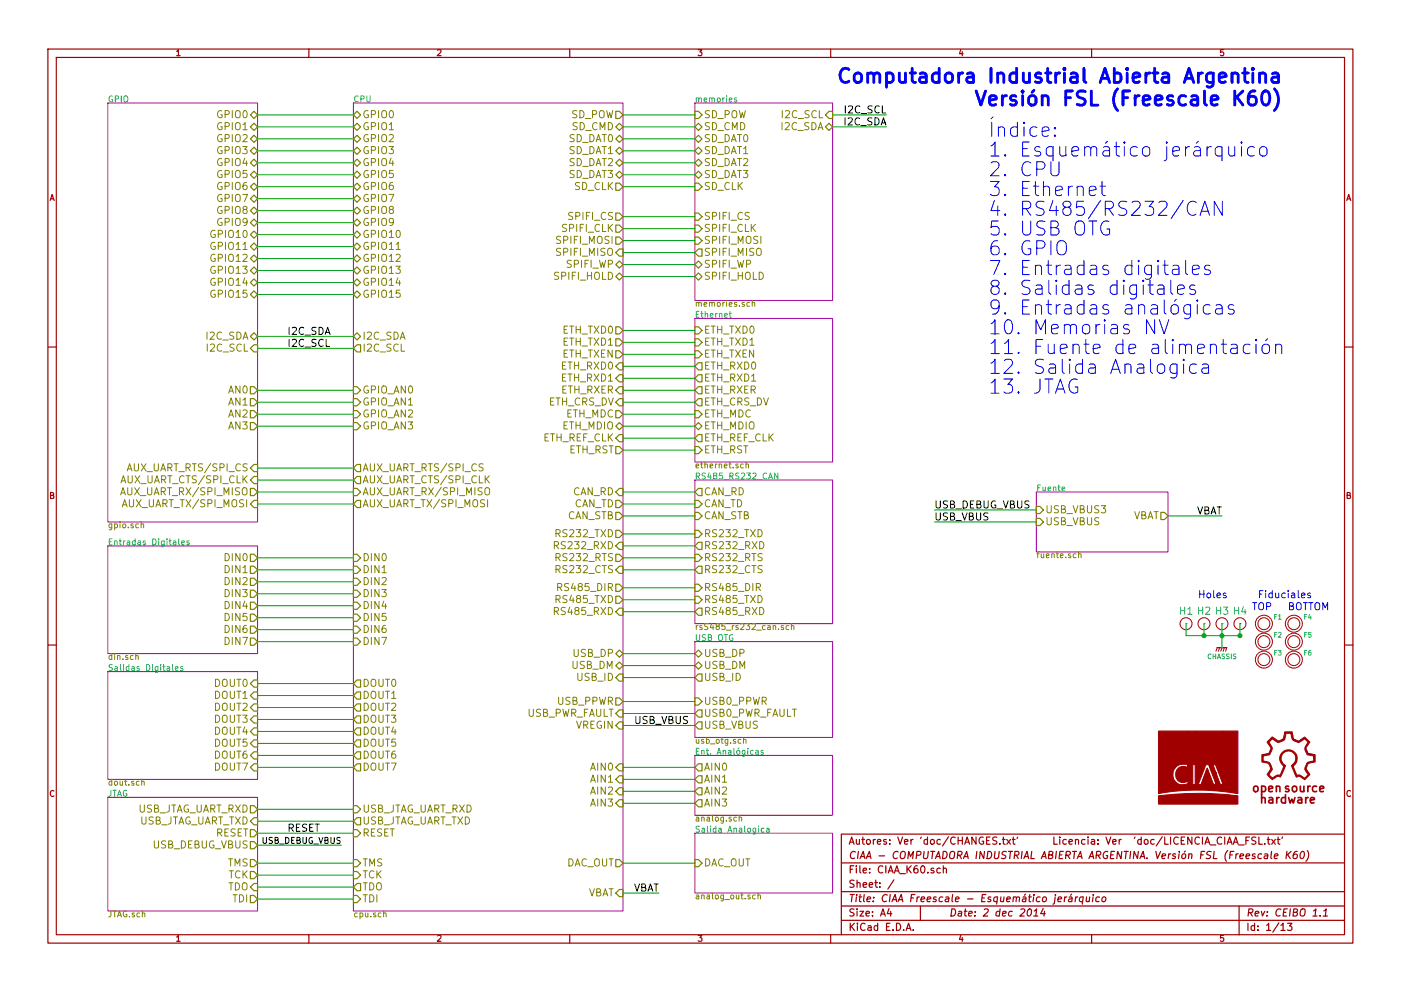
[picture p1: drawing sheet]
EESchema Schematic File Version 2
LIBS:CIAAK60LIB
EELAYER 27 0
EELAYER END
$Descr A4 11693 8268
encoding utf-8
Sheet 1 13
Title "CIAA Freescale - Esquemático jerárquico"
Date "2 dec 2014"
Rev "CEIBO 1.1"
Comp "CIAA - COMPUTADORA INDUSTRIAL ABIERTA ARGENTINA. Versión FSL (Freescale K60)"
Comment1 "Autores: Ver 'doc/CHANGES.txt'      Licencia: Ver  'doc/LICENCIA_CIAA_FSL.txt'"
Comment2 ""
Comment3 ""
Comment4 ""
$EndDescr
$Sheet
S 2950 850  2250 6750
U 52C1CAF4
F0 "CPU" 50
F1 "cpu.sch" 50
F2 "GPIO0" B L 2950 950 60 
F3 "GPIO1" B L 2950 1050 60 
F4 "SD_POW" O R 5200 950 60 
F5 "SD_CMD" B R 5200 1050 60 
F6 "SD_DAT0" B R 5200 1150 60 
F7 "SD_DAT1" B R 5200 1250 60 
F8 "SD_DAT2" B R 5200 1350 60 
F9 "SD_DAT3" B R 5200 1450 60 
F10 "GPIO2" B L 2950 1150 60 
F11 "GPIO3" B L 2950 1250 60 
F12 "GPIO4" B L 2950 1350 60 
F13 "GPIO5" B L 2950 1450 60 
F14 "CAN_RD" I R 5200 4100 60 
F15 "CAN_TD" O R 5200 4200 60 
F16 "RS232_TXD" O R 5200 4450 60 
F17 "RS232_RXD" I R 5200 4550 60 
F18 "DOUT7" O L 2950 6400 60 
F19 "DIN0" I L 2950 4650 60 
F20 "DIN1" I L 2950 4750 60 
F21 "DIN2" I L 2950 4850 60 
F22 "DIN3" I L 2950 4950 60 
F23 "DOUT0" O L 2950 5700 60 
F24 "DOUT1" O L 2950 5800 60 
F25 "DOUT2" O L 2950 5900 60 
F26 "DOUT3" O L 2950 6000 60 
F27 "DOUT4" O L 2950 6100 60 
F28 "DOUT5" O L 2950 6200 60 
F29 "DOUT6" O L 2950 6300 60 
F30 "GPIO6" B L 2950 1550 60 
F31 "GPIO7" B L 2950 1650 60 
F32 "RS485_DIR" O R 5200 4900 60 
F33 "GPIO8" B L 2950 1750 60 
F34 "GPIO9" B L 2950 1850 60 
F35 "GPIO10" B L 2950 1950 60 
F36 "GPIO11" B L 2950 2050 60 
F37 "USB_DP" B R 5200 5450 60 
F38 "USB_DM" B R 5200 5550 60 
F39 "USB_ID" I R 5200 5650 60 
F40 "RS485_TXD" O R 5200 5000 60 
F41 "RS485_RXD" I R 5200 5100 60 
F42 "AIN0" I R 5200 6400 60 
F43 "DIN4" I L 2950 5050 60 
F44 "AIN1" I R 5200 6500 60 
F45 "AIN2" I R 5200 6600 60 
F46 "AIN3" I R 5200 6700 60 
F47 "DIN7" I L 2950 5350 60 
F48 "DIN6" I L 2950 5250 60 
F49 "DIN5" I L 2950 5150 60 
F50 "ETH_TXD0" O R 5200 2750 60 
F51 "ETH_TXD1" O R 5200 2850 60 
F52 "ETH_RXD0" I R 5200 3050 60 
F53 "ETH_RXD1" I R 5200 3150 60 
F54 "ETH_RXER" I R 5200 3250 60 
F55 "ETH_CRS_DV" I R 5200 3350 60 
F56 "ETH_MDC" O R 5200 3450 60 
F57 "ETH_RST" O R 5200 3750 60 
F58 "ETH_TXEN" O R 5200 2950 60 
F59 "ETH_REF_CLK" I R 5200 3650 60 
F60 "RS232_CTS" I R 5200 4750 60 
F61 "RS232_RTS" O R 5200 4650 60 
F62 "CAN_STB" O R 5200 4300 60 
F63 "GPIO12" B L 2950 2150 60 
F64 "GPIO13" B L 2950 2250 60 
F65 "GPIO14" B L 2950 2350 60 
F66 "GPIO_AN1" I L 2950 3350 60 
F67 "GPIO_AN2" I L 2950 3450 60 
F68 "GPIO_AN3" I L 2950 3550 60 
F69 "USB_PWR_FAULT" I R 5200 5950 60 
F70 "USB_PPWR" O R 5200 5850 60 
F71 "AUX_UART_RX/SPI_MISO" I L 2950 4100 60 
F72 "AUX_UART_TX/SPI_MOSI" O L 2950 4200 60 
F73 "I2C_SCL" O L 2950 2900 60 
F74 "I2C_SDA" B L 2950 2800 60 
F75 "SPIFI_MOSI" O R 5200 2000 60 
F76 "SPIFI_MISO" I R 5200 2100 60 
F77 "SPIFI_CS" O R 5200 1800 60 
F78 "SPIFI_HOLD" B R 5200 2300 60 
F79 "SPIFI_WP" B R 5200 2200 60 
F80 "SPIFI_CLK" O R 5200 1900 60 
F81 "USB_JTAG_UART_TXD" O L 2950 6850 60 
F82 "USB_JTAG_UART_RXD" I L 2950 6750 60 
F83 "TCK" I L 2950 7300 60 
F84 "TDI" I L 2950 7500 60 
F85 "TDO" O L 2950 7400 60 
F86 "TMS" I L 2950 7200 60 
F87 "VREGIN" I R 5200 6050 60 
F88 "VBAT" I R 5200 7450 60 
F89 "GPIO15" B L 2950 2450 60 
F90 "GPIO_AN0" I L 2950 3250 60 
F91 "AUX_UART_RTS/SPI_CS" O L 2950 3900 60 
F92 "AUX_UART_CTS/SPI_CLK" O L 2950 4000 60 
F93 "SD_CLK" O R 5200 1550 60 
F94 "ETH_MDIO" B R 5200 3550 60 
F95 "DAC_OUT" O R 5200 7200 60 
F96 "RESET" I L 2950 6950 60 
$EndSheet
$Sheet
S 5800 2650 1150 1200
U 52C34F34
F0 "Ethernet" 50
F1 "ethernet.sch" 50
F2 "ETH_TXD0" I L 5800 2750 60 
F3 "ETH_TXD1" I L 5800 2850 60 
F4 "ETH_RXD0" O L 5800 3050 60 
F5 "ETH_RXD1" O L 5800 3150 60 
F6 "ETH_RXER" O L 5800 3250 60 
F7 "ETH_CRS_DV" O L 5800 3350 60 
F8 "ETH_MDC" I L 5800 3450 60 
F9 "ETH_RST" I L 5800 3750 60 
F10 "ETH_TXEN" I L 5800 2950 60 
F11 "ETH_REF_CLK" O L 5800 3650 60 
F12 "ETH_MDIO" B L 5800 3550 60 
$EndSheet
$Sheet
S 5800 4000 1150 1200
U 52C1F703
F0 "RS485_RS232_CAN" 50
F1 "rsS485_rs232_can.sch" 50
F2 "RS485_RXD" O L 5800 5100 60 
F3 "RS485_DIR" I L 5800 4900 60 
F4 "RS485_TXD" I L 5800 5000 60 
F5 "RS232_RXD" O L 5800 4550 60 
F6 "RS232_TXD" I L 5800 4450 60 
F7 "RS232_RTS" I L 5800 4650 60 
F8 "RS232_CTS" O L 5800 4750 60 
F9 "CAN_TD" I L 5800 4200 60 
F10 "CAN_RD" O L 5800 4100 60 
F11 "CAN_STB" I L 5800 4300 60 
$EndSheet
$Sheet
S 5800 5350 1150 800 
U 52C66C60
F0 "USB OTG" 50
F1 "usb_otg.sch" 50
F2 "USB_VBUS" O L 5800 6050 60 
F3 "USB_DM" B L 5800 5550 60 
F4 "USB_DP" B L 5800 5450 60 
F5 "USB_ID" O L 5800 5650 60 
F6 "USB0_PPWR" I L 5800 5850 60 
F7 "USB0_PWR_FAULT" O L 5800 5950 60 
$EndSheet
$Sheet
S 900  850  1250 3500
U 52CA0F12
F0 "GPIO" 50
F1 "gpio.sch" 50
F2 "GPIO0" B R 2150 950 60 
F3 "GPIO2" B R 2150 1150 60 
F4 "GPIO4" B R 2150 1350 60 
F5 "GPIO6" B R 2150 1550 60 
F6 "GPIO8" B R 2150 1750 60 
F7 "GPIO10" B R 2150 1950 60 
F8 "GPIO12" B R 2150 2150 60 
F9 "GPIO14" B R 2150 2350 60 
F10 "GPIO1" B R 2150 1050 60 
F11 "GPIO3" B R 2150 1250 60 
F12 "GPIO5" B R 2150 1450 60 
F13 "GPIO7" B R 2150 1650 60 
F14 "GPIO9" B R 2150 1850 60 
F15 "GPIO11" B R 2150 2050 60 
F16 "GPIO13" B R 2150 2250 60 
F17 "GPIO15" B R 2150 2450 60 
F18 "I2C_SDA" B R 2150 2800 60 
F19 "I2C_SCL" I R 2150 2900 60 
F20 "AN0" O R 2150 3250 60 
F21 "AN1" O R 2150 3350 60 
F22 "AN2" O R 2150 3450 60 
F23 "AN3" O R 2150 3550 60 
F24 "AUX_UART_RX/SPI_MISO" O R 2150 4100 60 
F25 "AUX_UART_TX/SPI_MOSI" I R 2150 4200 60 
F26 "AUX_UART_CTS/SPI_CLK" I R 2150 4000 60 
F27 "AUX_UART_RTS/SPI_CS" I R 2150 3900 60 
$EndSheet
$Sheet
S 900  4550 1250 900 
U 52CA388F
F0 "Entradas Digitales" 50
F1 "din.sch" 50
F2 "DIN0" O R 2150 4650 60 
F3 "DIN1" O R 2150 4750 60 
F4 "DIN2" O R 2150 4850 60 
F5 "DIN3" O R 2150 4950 60 
F6 "DIN4" O R 2150 5050 60 
F7 "DIN5" O R 2150 5150 60 
F8 "DIN6" O R 2150 5250 60 
F9 "DIN7" O R 2150 5350 60 
$EndSheet
$Sheet
S 900  5600 1250 900 
U 52CC00C6
F0 "Salidas Digitales" 50
F1 "dout.sch" 50
F2 "DOUT1" I R 2150 5800 60 
F3 "DOUT3" I R 2150 6000 60 
F4 "DOUT0" I R 2150 5700 60 
F5 "DOUT2" I R 2150 5900 60 
F6 "DOUT4" I R 2150 6100 60 
F7 "DOUT5" I R 2150 6200 60 
F8 "DOUT6" I R 2150 6300 60 
F9 "DOUT7" I R 2150 6400 60 
$EndSheet
$Sheet
S 5800 6300 1150 500 
U 52C8476B
F0 "Ent. Analógicas" 50
F1 "analog.sch" 50
F2 "AIN0" O L 5800 6400 60 
F3 "AIN1" O L 5800 6500 60 
F4 "AIN2" O L 5800 6600 60 
F5 "AIN3" O L 5800 6700 60 
$EndSheet
$Sheet
S 5800 850  1150 1650
U 52C256D0
F0 "memories" 50
F1 "memories.sch" 50
F2 "SD_CLK" I L 5800 1550 60 
F3 "SD_POW" I L 5800 950 60 
F4 "SPIFI_CS" I L 5800 1800 60 
F5 "SPIFI_CLK" I L 5800 1900 60 
F6 "SPIFI_WP" B L 5800 2200 60 
F7 "SPIFI_HOLD" B L 5800 2300 60 
F8 "I2C_SCL" I R 6950 950 60 
F9 "I2C_SDA" B R 6950 1050 60 
F10 "SPIFI_MOSI" I L 5800 2000 60 
F11 "SPIFI_MISO" O L 5800 2100 60 
F12 "SD_CMD" B L 5800 1050 60 
F13 "SD_DAT0" B L 5800 1150 60 
F14 "SD_DAT1" B L 5800 1250 60 
F15 "SD_DAT2" B L 5800 1350 60 
F16 "SD_DAT3" B L 5800 1450 60 
$EndSheet
$Sheet
S 8650 4100 1100 500 
U 52C2B8A1
F0 "Fuente" 50
F1 "fuente.sch" 50
F2 "USB_VBUS" I L 8650 4350 60 
F3 "USB_VBUS3" I L 8650 4250 60 
F4 "VBAT" O R 9750 4300 60 
$EndSheet
$Sheet
S 5800 6950 1150 500 
U 5340ACAE
F0 "Salida Analogica" 50
F1 "analog_out.sch" 50
F2 "DAC_OUT" I L 5800 7200 60 
$EndSheet
$Sheet
S 900  6650 1250 950 
U 5386CF75
F0 "JTAG" 50
F1 "JTAG.sch" 50
F2 "USB_DEBUG_VBUS" O R 2150 7050 60 
F3 "USB_JTAG_UART_RXD" O R 2150 6750 60 
F4 "USB_JTAG_UART_TXD" I R 2150 6850 60 
F5 "TCK" O R 2150 7300 60 
F6 "TDI" O R 2150 7500 60 
F7 "TDO" I R 2150 7400 60 
F8 "TMS" O R 2150 7200 60 
F9 "RESET" O R 2150 6950 60 
$EndSheet
Text Notes 8250 1150 0    118  ~ 0
Índice:\n1. Esquemático jerárquico\n2. CPU\n3. Ethernet\n4. RS485/RS232/CAN\n5. USB OTG\n6. GPIO\n7. Entradas digitales\n8. Salidas digitales\n9. Entradas analógicas\n10. Memorias NV\n11. Fuente de alimentación\n12. Salida Analogica\n13. JTAG\n
Text Notes 10700 700  2    118  ~ 24
Computadora Industrial Abierta Argentina\nVersión FSL (Freescale K60)
Text Label 7800 4250 0    60   ~ 0
USB_DEBUG_VBUS
Text Label 7400 950  2    60   ~ 0
I2C_SCL
Text Label 7400 1050 2    60   ~ 0
I2C_SDA
Text Label 2400 2800 0    60   ~ 0
I2C_SDA
Text Label 2400 2900 0    60   ~ 0
I2C_SCL
Text Notes 10500 5000 0    60   ~ 0
Fiduciales\n
Text Notes 10450 5100 0    60   ~ 0
TOP
Text Notes 10750 5100 0    60   ~ 0
BOTTOM\n
Text Notes 10000 5000 0    60   ~ 0
Holes\n
Text Label 2850 7050 2    50   ~ 0
USB_DEBUG_VBUS
Text Label 10200 4300 2    60   ~ 0
VBAT
Text Label 5500 7450 2    60   ~ 0
VBAT
Text Label 7800 4350 0    60   ~ 0
USB_VBUS
Text Label 2400 6950 0    60   ~ 0
RESET
$Comp
L FIDUCIAL F1
U 1 1
P 10550 5200
F 0 "F1" H 10630 5250 40  0000 L CNN
F 1 "FIDUCIAL" H 10550 5100 30  0001 C CNN
F 2 "Fiducial_1mm" H 10550 5250 60  0001 C CNN
F 3 "~" H 10550 5250 60  0001 C CNN
F 4 "FIDUCIAL" H 10600 5000 60  0001 C CNN "Descripcion"
F 5 "~" H 10830 5400 60  0001 C CNN "Fabricante"
F 6 "~" H 10930 5500 60  0001 C CNN "Nro. parte"
F 7 "~" H 11030 5600 60  0001 C CNN "Path datasheet"
F 8 "~" H 11130 5700 60  0001 C CNN "Digikey/Mouser"
F 9 "~" H 11230 5800 60  0001 C CNN "Footprint estandar"
	1    10550 5200
	1    0    0    -1  
$EndComp
$Comp
L PCB_HOLE H1
U 1 1
P 9900 5200
F 0 "H1" H 9900 5300 60  0000 C CNN
F 1 "PCB_HOLE" H 9950 5100 60  0001 C CNN
F 2 "PCB_HOLE" H 9750 5250 60  0001 C CNN
F 3 "~" H 9850 5350 60  0001 C CNN
F 4 "PCB HOLE" H 9950 5450 60  0001 C CNN "Descripcion"
F 5 "~" H 10050 5550 60  0001 C CNN "Fabricante"
F 6 "~" H 10150 5650 60  0001 C CNN "Nro. parte"
F 7 "~" H 10250 5750 60  0001 C CNN "Path datasheet"
F 8 "~" H 10350 5850 60  0001 C CNN "Digikey/Mouser"
F 9 "~" H 10450 5950 60  0001 C CNN "Footprint estandar"
	1    9900 5200
	1    0    0    -1  
$EndComp
$Comp
L FIDUCIAL F2
U 1 1
P 10550 5350
F 0 "F2" H 10630 5400 40  0000 L CNN
F 1 "FIDUCIAL" H 10550 5250 30  0001 C CNN
F 2 "Fiducial_1mm" H 10550 5400 60  0001 C CNN
F 3 "~" H 10550 5400 60  0001 C CNN
F 4 "FIDUCIAL" H 10600 5150 60  0001 C CNN "Descripcion"
F 5 "~" H 10830 5550 60  0001 C CNN "Fabricante"
F 6 "~" H 10930 5650 60  0001 C CNN "Nro. parte"
F 7 "~" H 11030 5750 60  0001 C CNN "Path datasheet"
F 8 "~" H 11130 5850 60  0001 C CNN "Digikey/Mouser"
F 9 "~" H 11230 5950 60  0001 C CNN "Footprint estandar"
	1    10550 5350
	1    0    0    -1  
$EndComp
$Comp
L FIDUCIAL F3
U 1 1
P 10550 5500
F 0 "F3" H 10630 5550 40  0000 L CNN
F 1 "FIDUCIAL" H 10550 5400 30  0001 C CNN
F 2 "Fiducial_1mm" H 10550 5550 60  0001 C CNN
F 3 "~" H 10550 5550 60  0001 C CNN
F 4 "FIDUCIAL" H 10600 5300 60  0001 C CNN "Descripcion"
F 5 "~" H 10830 5700 60  0001 C CNN "Fabricante"
F 6 "~" H 10930 5800 60  0001 C CNN "Nro. parte"
F 7 "~" H 11030 5900 60  0001 C CNN "Path datasheet"
F 8 "~" H 11130 6000 60  0001 C CNN "Digikey/Mouser"
F 9 "~" H 11230 6100 60  0001 C CNN "Footprint estandar"
	1    10550 5500
	1    0    0    -1  
$EndComp
$Comp
L FIDUCIAL F4
U 1 1
P 10800 5200
F 0 "F4" H 10880 5250 40  0000 L CNN
F 1 "FIDUCIAL" H 10800 5100 30  0001 C CNN
F 2 "Fiducial_1mm" H 10800 5250 60  0001 C CNN
F 3 "~" H 10800 5250 60  0001 C CNN
F 4 "FIDUCIAL" H 10850 5000 60  0001 C CNN "Descripcion"
F 5 "~" H 11080 5400 60  0001 C CNN "Fabricante"
F 6 "~" H 11180 5500 60  0001 C CNN "Nro. parte"
F 7 "~" H 11280 5600 60  0001 C CNN "Path datasheet"
F 8 "~" H 11380 5700 60  0001 C CNN "Digikey/Mouser"
F 9 "~" H 11480 5800 60  0001 C CNN "Footprint estandar"
	1    10800 5200
	1    0    0    -1  
$EndComp
$Comp
L FIDUCIAL F5
U 1 1
P 10800 5350
F 0 "F5" H 10880 5400 40  0000 L CNN
F 1 "FIDUCIAL" H 10800 5250 30  0001 C CNN
F 2 "Fiducial_1mm" H 10800 5400 60  0001 C CNN
F 3 "~" H 10800 5400 60  0001 C CNN
F 4 "FIDUCIAL" H 10850 5150 60  0001 C CNN "Descripcion"
F 5 "~" H 11080 5550 60  0001 C CNN "Fabricante"
F 6 "~" H 11180 5650 60  0001 C CNN "Nro. parte"
F 7 "~" H 11280 5750 60  0001 C CNN "Path datasheet"
F 8 "~" H 11380 5850 60  0001 C CNN "Digikey/Mouser"
F 9 "~" H 11480 5950 60  0001 C CNN "Footprint estandar"
	1    10800 5350
	1    0    0    -1  
$EndComp
$Comp
L FIDUCIAL F6
U 1 1
P 10800 5500
F 0 "F6" H 10880 5550 40  0000 L CNN
F 1 "FIDUCIAL" H 10800 5400 30  0001 C CNN
F 2 "Fiducial_1mm" H 10800 5550 60  0001 C CNN
F 3 "~" H 10800 5550 60  0001 C CNN
F 4 "FIDUCIAL" H 10850 5300 60  0001 C CNN "Descripcion"
F 5 "~" H 11080 5700 60  0001 C CNN "Fabricante"
F 6 "~" H 11180 5800 60  0001 C CNN "Nro. parte"
F 7 "~" H 11280 5900 60  0001 C CNN "Path datasheet"
F 8 "~" H 11380 6000 60  0001 C CNN "Digikey/Mouser"
F 9 "~" H 11480 6100 60  0001 C CNN "Footprint estandar"
	1    10800 5500
	1    0    0    -1  
$EndComp
$Comp
L PCB_HOLE H2
U 1 1
P 10050 5200
F 0 "H2" H 10050 5300 60  0000 C CNN
F 1 "PCB_HOLE" H 10100 5100 60  0001 C CNN
F 2 "PCB_HOLE" H 9900 5250 60  0001 C CNN
F 3 "~" H 10000 5350 60  0001 C CNN
F 4 "PCB HOLE" H 10100 5450 60  0001 C CNN "Descripcion"
F 5 "~" H 10200 5550 60  0001 C CNN "Fabricante"
F 6 "~" H 10300 5650 60  0001 C CNN "Nro. parte"
F 7 "~" H 10400 5750 60  0001 C CNN "Path datasheet"
F 8 "~" H 10500 5850 60  0001 C CNN "Digikey/Mouser"
F 9 "~" H 10600 5950 60  0001 C CNN "Footprint estandar"
	1    10050 5200
	1    0    0    -1  
$EndComp
$Comp
L PCB_HOLE H3
U 1 1
P 10200 5200
F 0 "H3" H 10200 5300 60  0000 C CNN
F 1 "PCB_HOLE" H 10250 5100 60  0001 C CNN
F 2 "PCB_HOLE" H 10050 5250 60  0001 C CNN
F 3 "~" H 10150 5350 60  0001 C CNN
F 4 "PCB HOLE" H 10250 5450 60  0001 C CNN "Descripcion"
F 5 "~" H 10350 5550 60  0001 C CNN "Fabricante"
F 6 "~" H 10450 5650 60  0001 C CNN "Nro. parte"
F 7 "~" H 10550 5750 60  0001 C CNN "Path datasheet"
F 8 "~" H 10650 5850 60  0001 C CNN "Digikey/Mouser"
F 9 "~" H 10750 5950 60  0001 C CNN "Footprint estandar"
	1    10200 5200
	1    0    0    -1  
$EndComp
$Comp
L PCB_HOLE H4
U 1 1
P 10350 5200
F 0 "H4" H 10350 5300 60  0000 C CNN
F 1 "PCB_HOLE" H 10400 5100 60  0001 C CNN
F 2 "PCB_HOLE" H 10200 5250 60  0001 C CNN
F 3 "~" H 10300 5350 60  0001 C CNN
F 4 "PCB HOLE" H 10400 5450 60  0001 C CNN "Descripcion"
F 5 "~" H 10500 5550 60  0001 C CNN "Fabricante"
F 6 "~" H 10600 5650 60  0001 C CNN "Nro. parte"
F 7 "~" H 10700 5750 60  0001 C CNN "Path datasheet"
F 8 "~" H 10800 5850 60  0001 C CNN "Digikey/Mouser"
F 9 "~" H 10900 5950 60  0001 C CNN "Footprint estandar"
	1    10350 5200
	1    0    0    -1  
$EndComp
$Comp
L OSHWA G101
U 1 1
P 10750 6400
F 0 "G101" H 10720 6800 60  0001 C CNN
F 1 "OSHWA" H 10750 6703 60  0001 C CNN
F 2 "OSHWA" H 10750 6400 60  0001 C CNN
F 3 "~" H 10750 6400 60  0000 C CNN
F 4 "LOGO DE OPEN SOURCE HARDWARE" H 10750 6400 60  0001 C CNN "Descripcion"
	1    10750 6400
	1    0    0    -1  
$EndComp
$Comp
L CHASSIS #PWR01
U 1 1
P 10200 5400
F 0 "#PWR01" H 10200 5450 40  0001 C CNN
F 1 "CHASSIS" H 10200 5320 40  0000 C CNN
F 2 "" H 10200 5400 60  0000 C CNN
F 3 "" H 10200 5400 60  0000 C CNN
	1    10200 5400
	1    0    0    -1  
$EndComp
Wire Wire Line
	6950 950  7400 950 
Wire Wire Line
	6950 1050 7400 1050
Wire Wire Line
	2150 950  2950 950 
Wire Wire Line
	2150 1050 2950 1050
Wire Wire Line
	2150 1150 2950 1150
Wire Wire Line
	2150 1250 2950 1250
Wire Wire Line
	2150 1350 2950 1350
Wire Wire Line
	2150 1450 2950 1450
Wire Wire Line
	2150 1550 2950 1550
Wire Wire Line
	2150 1650 2950 1650
Wire Wire Line
	2150 1750 2950 1750
Wire Wire Line
	2150 1850 2950 1850
Wire Wire Line
	2150 1950 2950 1950
Wire Wire Line
	2150 2050 2950 2050
Wire Wire Line
	2150 2150 2950 2150
Wire Wire Line
	2150 2250 2950 2250
Wire Wire Line
	2150 2350 2950 2350
Wire Wire Line
	2950 3350 2150 3350
Wire Wire Line
	2150 3450 2950 3450
Wire Wire Line
	2150 3550 2950 3550
Wire Wire Line
	2150 3900 2950 3900
Wire Wire Line
	2950 4000 2150 4000
Wire Wire Line
	2950 4100 2150 4100
Wire Wire Line
	2150 4200 2950 4200
Wire Wire Line
	2150 4650 2950 4650
Wire Wire Line
	2950 4750 2150 4750
Wire Wire Line
	2950 4850 2150 4850
Wire Wire Line
	2150 4950 2950 4950
Wire Wire Line
	2950 5050 2150 5050
Wire Wire Line
	2150 5150 2950 5150
Wire Wire Line
	2950 5250 2150 5250
Wire Wire Line
	2150 5350 2950 5350
Wire Wire Line
	2150 5700 2950 5700
Wire Wire Line
	2150 5800 2950 5800
Wire Wire Line
	2150 5900 2950 5900
Wire Wire Line
	2150 6000 2950 6000
Wire Wire Line
	2150 6100 2950 6100
Wire Wire Line
	2950 6200 2150 6200
Wire Wire Line
	2950 6300 2150 6300
Wire Wire Line
	2150 6400 2950 6400
Wire Wire Line
	2150 6750 2950 6750
Wire Wire Line
	2950 6850 2150 6850
Wire Wire Line
	2150 6950 2950 6950
Wire Wire Line
	2150 7200 2950 7200
Wire Wire Line
	2950 7300 2150 7300
Wire Wire Line
	2150 7400 2950 7400
Wire Wire Line
	2950 7500 2150 7500
Wire Wire Line
	2150 7050 2850 7050
Wire Wire Line
	5200 6400 5800 6400
Wire Wire Line
	5200 6500 5800 6500
Wire Wire Line
	5200 6600 5800 6600
Wire Wire Line
	5200 6700 5800 6700
Wire Wire Line
	5200 5450 5800 5450
Wire Wire Line
	5800 5550 5200 5550
Wire Wire Line
	5200 5850 5800 5850
Wire Wire Line
	5200 5950 5800 5950
Wire Wire Line
	5200 4100 5800 4100
Wire Wire Line
	5200 4200 5800 4200
Wire Wire Line
	5200 4300 5800 4300
Wire Wire Line
	5200 4450 5800 4450
Wire Wire Line
	5200 4550 5800 4550
Wire Wire Line
	5200 4650 5800 4650
Wire Wire Line
	5200 4750 5800 4750
Wire Wire Line
	5800 4900 5200 4900
Wire Wire Line
	5200 5000 5800 5000
Wire Wire Line
	5800 5100 5200 5100
Wire Wire Line
	5200 2750 5800 2750
Wire Wire Line
	5200 2850 5800 2850
Wire Wire Line
	5200 2950 5800 2950
Wire Wire Line
	5200 3050 5800 3050
Wire Wire Line
	5800 3150 5200 3150
Wire Wire Line
	5200 3250 5800 3250
Wire Wire Line
	5800 3350 5200 3350
Wire Wire Line
	5200 3450 5800 3450
Wire Wire Line
	5800 3550 5200 3550
Wire Wire Line
	5200 3650 5800 3650
Wire Wire Line
	5800 3750 5200 3750
Wire Wire Line
	5200 950  5800 950 
Wire Wire Line
	5200 1050 5800 1050
Wire Wire Line
	5200 1150 5800 1150
Wire Wire Line
	5200 1250 5800 1250
Wire Wire Line
	5800 1350 5200 1350
Wire Wire Line
	5200 1450 5800 1450
Wire Wire Line
	5800 1800 5200 1800
Wire Wire Line
	5200 1900 5800 1900
Wire Wire Line
	5800 2000 5200 2000
Wire Wire Line
	5200 2100 5800 2100
Wire Wire Line
	5800 2200 5200 2200
Wire Wire Line
	5200 2300 5800 2300
Wire Wire Line
	5200 6050 5800 6050
Wire Wire Line
	9750 4300 10200 4300
Wire Wire Line
	7800 4250 8650 4250
Wire Wire Line
	8650 4350 7800 4350
Wire Wire Line
	5200 7200 5800 7200
Wire Wire Line
	5800 5650 5200 5650
Wire Wire Line
	2150 2450 2950 2450
Wire Wire Line
	2150 3250 2950 3250
Wire Wire Line
	5500 7450 5200 7450
Wire Wire Line
	2950 2800 2150 2800
Wire Wire Line
	2150 2900 2950 2900
Wire Wire Line
	9900 5300 10350 5300
Connection ~ 10050 5300
Connection ~ 10200 5300
Connection ~ 10350 5300
Wire Wire Line
	10350 5300 10350 5200
Wire Wire Line
	9900 5200 9900 5300
Wire Wire Line
	10050 5200 10050 5300
Wire Wire Line
	10200 5200 10200 5400
Wire Wire Line
	5200 1550 5800 1550
Text Label 5750 6050 2    60   ~ 0
USB_VBUS
$Comp
L LOGO_CIAA G102
U 1 1
P 10000 6400
F 0 "G102" H 10000 5827 60  0001 C CNN
F 1 "LOGO_CIAA" H 10000 6973 60  0001 C CNN
F 2 "LOGO-CIAA" H 10000 6400 60  0001 C CNN
F 3 "~" H 10000 6400 60  0000 C CNN
F 4 "LOGO CIAA" H 10000 6400 60  0001 C CNN "Descripcion"
	1    10000 6400
	1    0    0    -1  
$EndComp
$EndSCHEMATC
